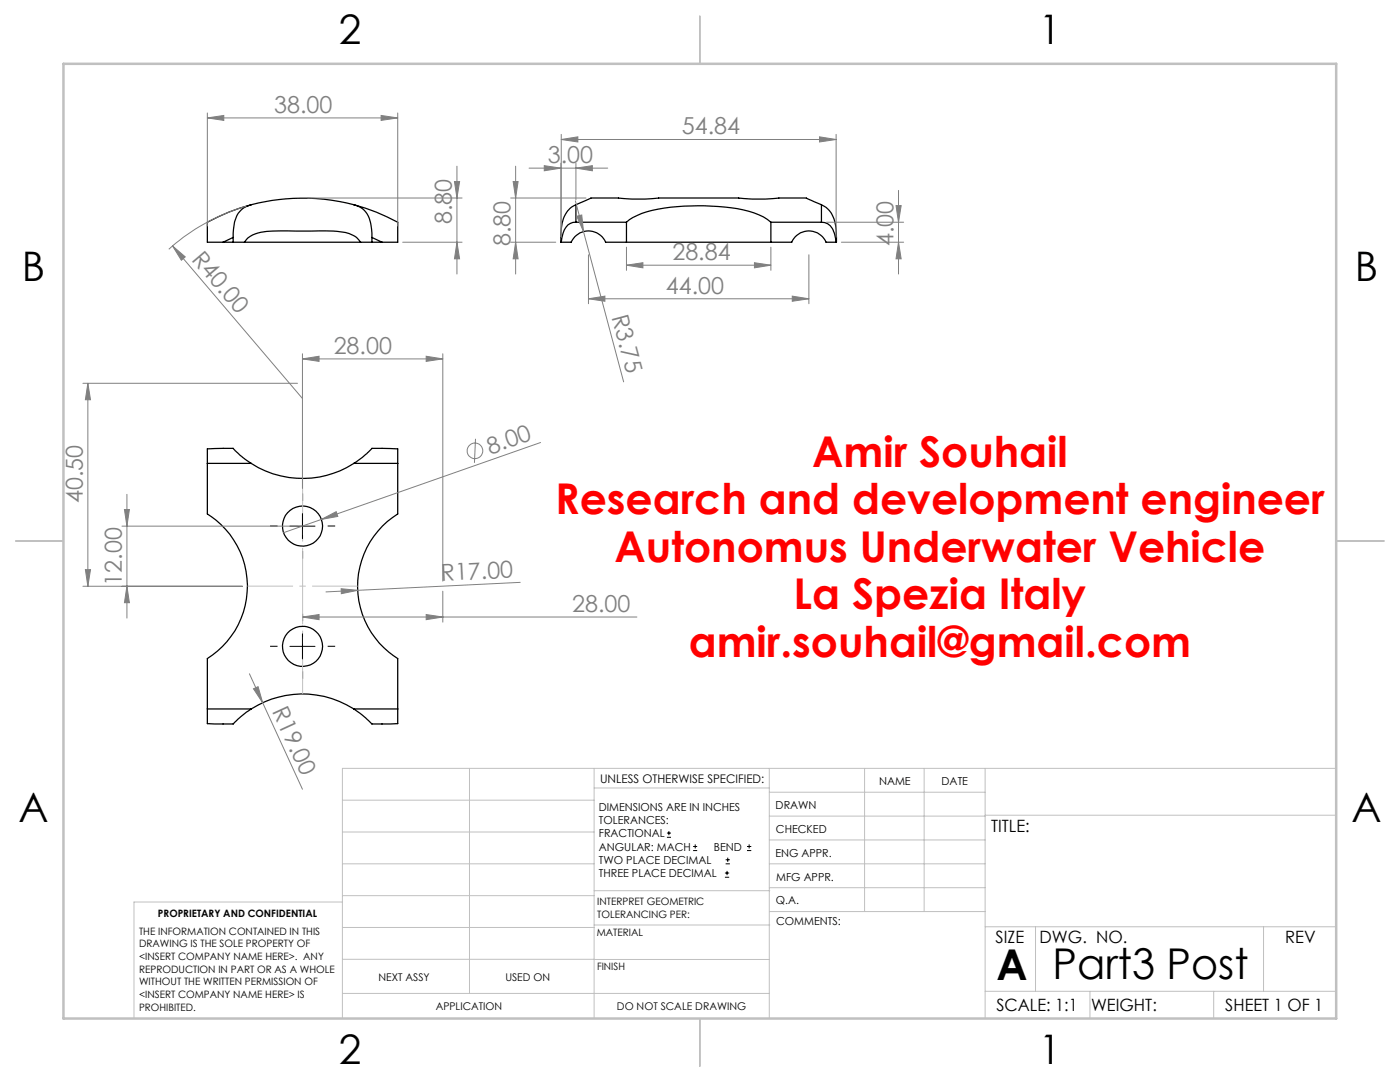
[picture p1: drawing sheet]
<svg xmlns="http://www.w3.org/2000/svg" width="279mm" height="216mm" viewBox="0 0 279 216" stroke-linecap="round" stroke-linejoin="round" font-family="sans-serif">
<g fill="none" stroke="#000" stroke-width=".25">
<path d="M117.9 39.5l-3 1.4M117.9 39.5h5.5M147.4 39.5h-16a37 37 0 0 1-8 0M160.9 39.5h-5.5a36.9 36.9 0 0 1-8 0M160.9 39.5l3 1.4M44.5 48.3h2M46.5 48.3h2.3M46.5 47.4v.9M46.5 47.4l-2 .9M48.8 48.3a5.3 5.3 0 0 1 4.4-2.1l10.4-.1a13.9 13.9 0 0 1 7.2 1l1.2 1.2M48.8 48.3h23.2M50.1 40.9a4.7 4.7 0 0 0-3.5 4.8l-.1 1.7"/>
<path d="M50.1 40.9a40.9 40.9 0 0 1 20.5 0M50.1 40.9a37.1 37.1 0 0 0-8.7 3.5v3.9h3.1M70.6 40.9a4.5 4.5 0 0 1 3.4 4.1l.2 2.4M70.6 40.9a37.1 37.1 0 0 1 8.8 3.5v3.9h-3.2M72 48.3h2.2M74.2 47.4v.9M74.2 47.4l2 .9M74.2 48.3h2M114.9 40.9v3.4M114.9 44.3a2.58 2.58 0 0 0-2.5 2.3l-.4 1.7M114.9 40.9a5.4 5.4 0 0 0-2.9 4.8l-.1 2.6h2.1a3.7 3.7 0 0 1 3.4-2.2 3.7 3.7 0 0 1 3.5 2.2h4.1M114.9 44.3h10.1"/>
<path d="M125 44.3a14.1 14.1 0 0 1 7.6-2.8 47.1 47.1 0 0 1 16.8 .7 11.5 11.5 0 0 1 4.4 2.1M125 48.3h28.8M125 44.3v4M153.8 48.3h4.2a3.7 3.7 0 0 1 3.4-2.2 3.7 3.7 0 0 1 3.5 2.2h2M153.8 44.3h10.1M153.8 44.3v4M163.9 40.9a5.2 5.2 0 0 1 3 4.8v2.6M163.9 44.3a2.95 2.95 0 0 1 2.7 2.6l.3 1.4M163.9 40.9v3.4M41.4 92.5v10.1a17 17 0 0 1 0 28.8v10.1M41.4 92.5h8.7M41.4 92.5v-2.9l3.1-.1h2l1.4 1.4 2.2 1.6"/>
<path d="M50.1 92.5a19 19 0 0 0 20.5 0M70.6 92.5h8.8M70.6 92.5l1.7-1.2 1.9-1.8 5.2 .1v2.9M79.4 92.5v10.1a17 17 0 0 0 0 28.8v10.1M41.4 141.5h8.7M41.4 141.5v2.9l1.5 .1h3.6l1.6-1.5 2-1.5M50.1 141.5a19 19 0 0 1 20.5 0M70.6 141.5h8.8M70.6 141.5l1.7 1.2 1.9 1.8 5.2-.1v-2.9"/>
<circle cx="60.4" cy="105" r="4"/>
<circle cx="60.4" cy="129" r="4"/>
</g>
<g fill="none" stroke="#808080" stroke-width=".2">
<path d="M41.4 23.5l3.3-.5v1zM41.4 22.5v22.6M41.4 23.5h38M61.4 39.5h30.8M76.1 23l3.3 .5-3.3 .5zM79.4 22.5v22.6M90.7 36.2h1l-.5 3.3zM91.2 33.2v21.5M101.9 39.5h15M102.4 36.2h1l-.5 3.3zM102.9 33.2v21.5M105.6 33.5h15.7"/>
<path d="M108.6 33.1l3.3 .4-3.3 .6zM111.9 32.6v14.7M112 27.8l3.3-.5v1zM112 26.8v20.5M112 27.8h54.9M114.9 33.5l3.3-.4v1zM114.9 32.6v7.3M163.5 27.3l3.4 .5-3.4 .5zM166.9 26.8v20.5M179.3 38v16.7M34.4 49.1l2.6 2.2-.8 .6zM34.4 49.1l26 30.4"/>
<path d="M49.2 41.1a39.7 39.7 0 0 0-15.5 8.6M80.4 48.3h11.8M91.2 48.3l.5 3.3h-1zM101.9 48.3h9M102.9 48.3l.5 3.3h-1zM114.8 40.1l1.7 6.1M115.1 43.1l1-.2 .4 3.3zM116.5 46.2l8 30M117.4 59.6l3.3-.5v1zM117.4 50.8v9.8M117.4 59.6h44M125 52.9l3.3-.5v1z"/>
<path d="M125 49.3v4.6M125 52.9h28.8M150.6 52.4l3.2 .5-3.2 .5zM153.8 49.3v4.6M158.1 59.1l3.3 .5-3.3 .5zM161.4 50.8v9.8M164.9 44.3h15.4M167.9 48.3h12.4M178.8 41h1l-.5 3.3zM179.3 48.3l.5 3.3h-1zM16.5 76.5h42.9M17.5 76.5l.6 3.3h-1.1z"/>
<path d="M17.5 76.5v40.5M60.4 71.6l3.3-.5v1zM60.4 70.6v26.9M60.4 71.6h28M85.1 71.1l3.3 .5-3.3 .5zM88.4 70.6v45.4M25.3 98.6v24.7M94.9 87.6l-.2 4.8M107.9 88.3l-51.3 18M16.5 117h31.9M17 113.7h1.1l-.6 3.3zM24.3 105h35.1"/>
<path d="M24.8 101.7h1l-.5 3.3zM25.3 117l.5 3.3h-1zM64.1 103.6l3-1.5 .3 .9zM68.1 117.5l3.3 .3-3.3 .7zM88.4 118v6.1M103.8 116.2l-38.7 1.9M49.8 134.4l10.6 23.1M50.6 137.4l.9-.4 .9 3.2zM60.4 123.1l3.3-.5v1zM60.4 123.1h66.7M85.1 122.6l3.3 .5-3.3 .5z"/>
<circle cx="94.8" cy="90" r="1.55"/>
</g>
<g fill="none" stroke="#000" stroke-width=".2">
<path d="M57.9 105h5M60.4 102.5v5M57.9 129h5M60.4 126.5v5M133.1 167.1h.8M133.1 166.2h.8M133.5 165.8v.9M138.3 169.7h.8M138.3 168.9h.8M138.7 168.5v.8M144.7 175h.8M144.7 174.2h.8"/>
<path d="M144.8 172.4h.9M144.8 171.6h.9M145.1 173.8v.8M145.2 171.1v.9M149.1 169.7h.8M149.1 168.9h.8M149.5 168.5v.8"/>
</g>
<path d="M60.4 100v-1.5M55.4 105h-1.5M60.4 110v1.5M65.4 105h1.5M55.4 129h-1.5M60.4 124v-1.5M60.4 134v1.5M65.4 129h1.5" fill="none" stroke="#000" stroke-width=".2" stroke-dasharray="15.2 1.3 1.3 1.3" stroke-linecap="butt"/>
<path d="M60.4 95.5v43" fill="none" stroke="#c0c0c0" stroke-width=".2" stroke-dasharray="15.2 1.3 1.3 1.3" stroke-dashoffset="5.2" stroke-linecap="butt"/>
<path d="M49.4 117h22" fill="none" stroke="#c0c0c0" stroke-width=".2" stroke-dasharray="15.2 1.3 1.3 1.3" stroke-dashoffset="6.1" stroke-linecap="butt"/>
<g fill="none" stroke="#c0c0c0" stroke-width=".2">
<path d="M68.3 159.7h50.3M93.7 153.3v44.9M118.6 153.3v49.9M118.6 157.2h34.9M153.5 153.3v49.9M153.5 158.1h43.1M172.5 153.3v28.6M184.4 153.3v28.6M196.6 153.3v49.9M266.7 153.3h-198.4v49.9M68.3 178.7h50.3M68.3 172.4h50.3"/>
<path d="M68.3 166h50.3M68.3 180h-41.6v23.2M118.6 177.7h35M153.5 167.6h43.1M153.5 162.8h43.1M153.5 172.4h43.1M153.5 177.1h43.1M196.6 162.7h70.1M68.3 198.2h85.2M68.3 191.4l85.2 .1M68.3 185.1h50.3M118.6 184.6h35"/>
<path d="M153.6 181.9h43M196.6 197.8h70.1M196.6 184.9h70.1M206.7 184.9v12.9M217.5 197.8v5.4M242.2 197.8v5.4M252.2 184.9v12.9"/>
</g>
<path d="M139.7 3.2v9.5M3.1 107.9h9.6M266.7 107.9h9.5M139.7 203.2v9.6" fill="none" stroke="#c0c0c0" stroke-width=".25"/>
<path d="M12.7 12.7h254v190.5h-254z" fill="none" stroke="#c0c0c0" stroke-width=".5"/>
<g fill="#808080">
<path d="M50.6 137.4l.9-.4 .9 3.2z"/>
<path d="M34.4 49.1l2.6 2.2-.8 .6z"/>
<path d="M68.1 117.5l3.3 .3-3.3 .7z"/>
<path d="M64.1 103.6l3-1.5 .3 .9z"/>
<path d="M115.1 43.1l1-.2 .4 3.3z"/>
<path d="M114.9 33.5l3.3-.4v1zM108.6 33.1l3.3 .4-3.3 .6z"/>
<path d="M41.4 23.5l3.3-.5v1zM76.1 23l3.3 .5-3.3 .5zM60.4 71.6l3.3-.5v1zM85.1 71.1l3.3 .5-3.3 .5zM112 27.8l3.3-.5v1zM163.5 27.3l3.4 .5-3.4 .5zM117.4 59.6l3.3-.5v1zM158.1 59.1l3.3 .5-3.3 .5zM125 52.9l3.3-.5v1zM150.6 52.4l3.2 .5-3.2 .5z"/>
<path d="M179.3 48.3l.5 3.3h-1zM178.8 41h1l-.5 3.3z"/>
<path d="M91.2 48.3l.5 3.3h-1zM90.7 36.2h1l-.5 3.3z"/>
<path d="M102.4 36.2h1l-.5 3.3zM102.9 48.3l.5 3.3h-1z"/>
<path d="M85.1 122.6l3.3 .5-3.3 .5zM60.4 123.1l3.3-.5v1z"/>
<path d="M24.8 101.7h1l-.5 3.3zM25.3 117l.5 3.3h-1zM17.5 76.5l.6 3.3h-1.1zM17 113.7h1.1l-.6 3.3z"/>
</g>
<g font-size="8.5" fill="#f00">
<text x="162.1" y="93.2">Amir Souhail</text>
<text x="110.8" y="102.6">Research and development engineer</text>
<text x="122.6" y="112.1">Autonomus Underwater Vehicle</text>
<text x="158.4" y="121.6">La Spezia Italy</text>
<text x="137.5" y="131">amir.souhail@gmail.com</text>
</g>
<g font-size="8.5">
<text x="198.9" y="195.5">A</text>
<text x="210.1" y="195.4">Part3 Post</text>
</g>
<g font-size="8.1">
<text x="67.6" y="8.9">2</text>
<text x="207.3" y="8.9">1</text>
<text x="4.4" y="56.2">B</text>
<text x="270.4" y="56.2">B</text>
<text x="3.7" y="164.1">A</text>
<text x="269.7" y="164.1">A</text>
<text x="67.6" y="212.4">2</text>
<text x="207.3" y="212.4">1</text>
</g>
<g font-size="4.7" fill="#808080">
<text x="54.7" y="22.5">38.00</text>
<text x="136.1" y="26.8">54.84</text>
<text x="109.3" y="32.5">3.00</text>
<text x="90.2" y="44.7" transform="rotate(-90 90.2 44.7)">8.80</text>
<text x="38.1" y="51.8" transform="rotate(50 38.1 51.8)">R40.00</text>
<text x="101.9" y="49.1" transform="rotate(-90 101.9 49.1)">8.80</text>
<text x="134.2" y="51.9">28.84</text>
<text x="178.3" y="49.1" transform="rotate(-90 178.3 49.1)">4.00</text>
<text x="132.9" y="58.6">44.00</text>
<text x="122.1" y="63.2" transform="rotate(75 122.1 63.2)">R3.75</text>
<text x="66.6" y="70.6">28.00</text>
<text x="97.8" y="90.7" transform="rotate(-19 97.8 90.7)">8.00</text>
<text x="16.6" y="100.4" transform="rotate(-90 16.6 100.4)">40.50</text>
<text x="24.3" y="116.9" transform="rotate(-90 24.3 116.9)">12.00</text>
<text x="88" y="116" transform="rotate(-3 88 116)">R17.00</text>
<text x="114.2" y="122.1">28.00</text>
<text x="54.2" y="141.9" transform="rotate(65 54.2 141.9)">R19.00</text>
</g>
<g font-size="3.4">
<text x="197.8" y="166">TITLE:</text>
<text x="198.7" y="188.1">SIZE</text>
<text x="207.5" y="188.1">DWG. NO.</text>
<text x="256.5" y="188.2">REV</text>
<text x="198.8" y="201.7">SCALE: 1:1</text>
<text x="217.7" y="201.8">WEIGHT:</text>
<text x="244.5" y="201.7">SHEET 1 OF 1</text>
</g>
<text font-size="2.4" x="119.8" y="156.2">UNLESS OTHERWISE SPECIFIED:</text>
<g font-size="2.2">
<text x="119.5" y="161.8">DIMENSIONS ARE IN INCHES</text>
<text x="154.8" y="161.4">DRAWN</text>
<text x="175.4" y="156.6">NAME</text>
<text x="187.9" y="156.7">DATE</text>
<text x="119.5" y="164.4">TOLERANCES:</text>
<text x="119.5" y="167.1">FRACTIONAL</text>
<text x="154.9" y="166.3">CHECKED</text>
<text x="119.5" y="169.7">ANGULAR: MACH</text>
<text x="119.5" y="172.4">TWO PLACE DECIMAL</text>
<text x="142.5" y="169.7">BEND</text>
<text x="154.8" y="170.9">ENG APPR.</text>
<text x="119.5" y="175">THREE PLACE DECIMAL</text>
<text x="154.9" y="175.7">MFG APPR.</text>
<text x="154.9" y="180.4">Q.A.</text>
<text x="154.9" y="184.6">COMMENTS:</text>
</g>
<g font-size="2.1">
<text x="75.5" y="195.7">NEXT ASSY</text>
<text x="100.9" y="195.7">USED ON</text>
<text x="86.9" y="201.5">APPLICATION</text>
<text x="123.1" y="201.6">DO NOT SCALE DRAWING</text>
</g>
<g font-size="2">
<text x="31.5" y="182.9">PROPRIETARY AND CONFIDENTIAL</text>
<text x="119.2" y="180.6">INTERPRET GEOMETRIC</text>
<text x="119.2" y="183.1">TOLERANCING PER:</text>
<text x="27.8" y="186.5">THE INFORMATION CONTAINED IN THIS</text>
<text x="27.8" y="189">DRAWING IS THE SOLE PROPERTY OF</text>
<text x="27.8" y="191.6">&lt;INSERT COMPANY NAME HERE&gt;. ANY</text>
<text x="119.1" y="186.7">MATERIAL</text>
<text x="27.8" y="194.1">REPRODUCTION IN PART OR AS A WHOLE</text>
<text x="27.8" y="196.6">WITHOUT THE WRITTEN PERMISSION OF</text>
<text x="119.1" y="193.5">FINISH</text>
<text x="27.8" y="199.1">&lt;INSERT COMPANY NAME HERE&gt; IS</text>
<text x="27.8" y="201.7">PROHIBITED.</text>
</g>
</svg>
